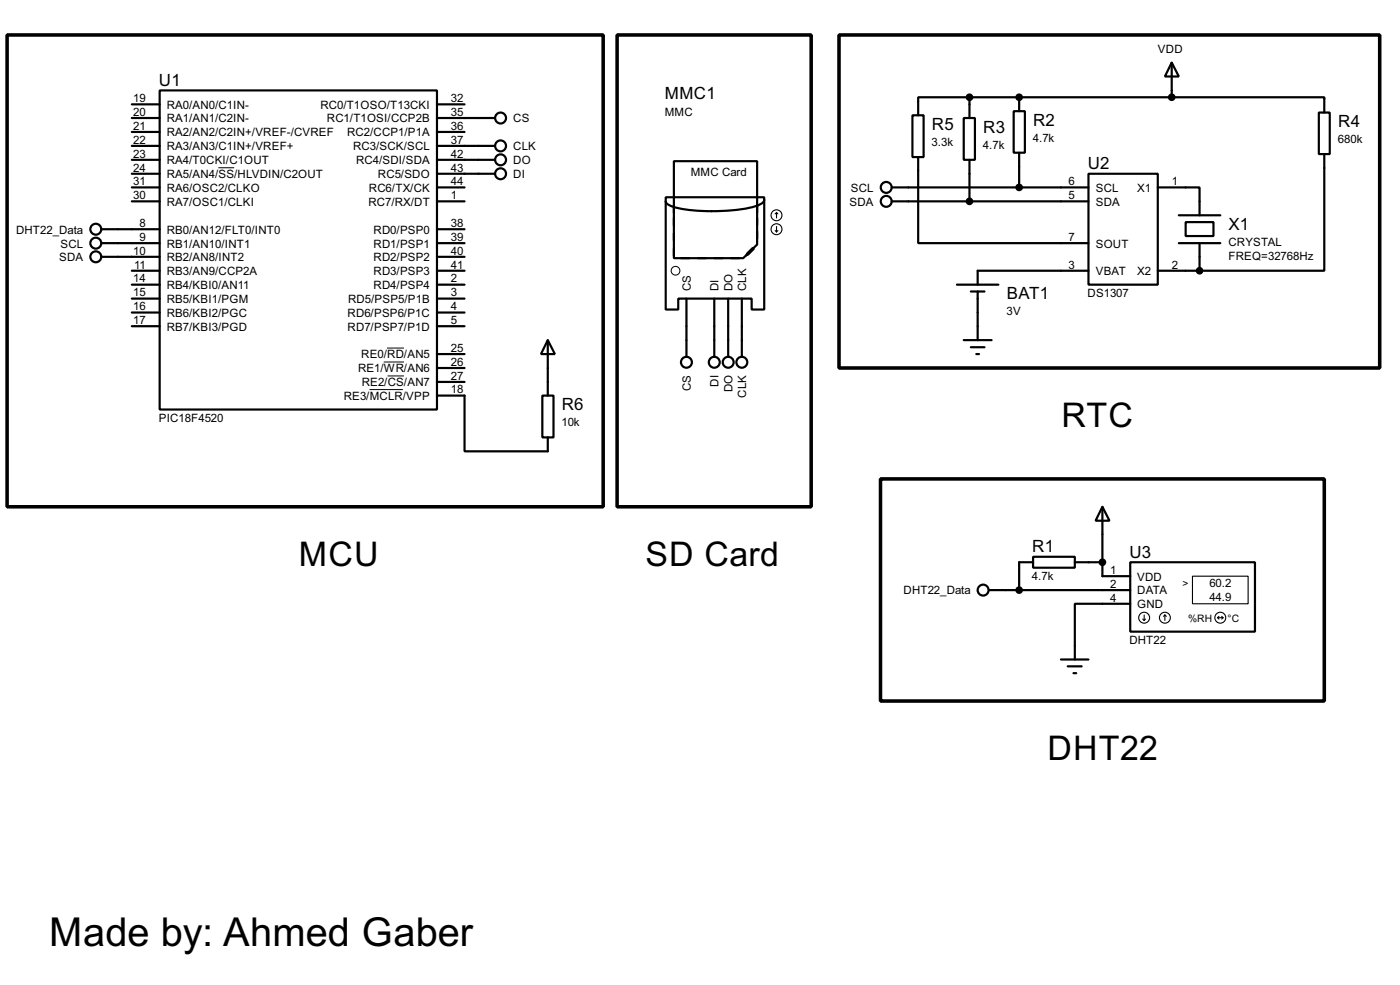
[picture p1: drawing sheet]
<svg xmlns="http://www.w3.org/2000/svg" width="256mm" height="180mm" viewBox="0 0 256 180" stroke-linecap="round" stroke-linejoin="round" font-family="sans-serif">
<g fill="none" stroke="#000" stroke-width=".4">
<path d="M24.2 19.1h5.1M29.3 16.6h50.8v58.4h-50.8zM80.1 19.1h5M177.6 17.8h-9.4v3.3M177.6 17.8h37.1M177.6 17.8v3.8M186.7 17.8v2.6M214.7 11.5l1.3 2.5h-2.6zM214.7 17.8h27.9v2.8M214.7 11.5v6.3M24.2 21.6h5.1M24.2 31.8h5.1"/>
<path d="M24.2 26.7h5.1M24.2 29.3h5.1M24.2 34.3h5.1M24.2 36.9h5.1M24.2 24.2h5.1M80.1 21.6h10.6M80.1 31.8h10.6M80.1 26.7h10.6M80.1 29.3h10.6M80.1 34.3h5M80.1 36.9h5M80.1 24.2h5"/>
<path d="M122 36.1h18v20.6h-2.3v-2h-13.4v2h-2.3zM123.5 29.5h15.2v15.3l-2.5 2.5h-12.7zM123.5 37.6v1.3M123.5 39.9v1.3M138.7 37.6v1.3M138.7 39.9v1.3M140 36.6a2.15 2.15 0 0 1-1.8 1.2 34.5 34.5 0 0 1-14.7 .1 1.86 1.86 0 0 1-1.5-1M163.4 34.3h36M163.4 36.9h36M167.2 21.1h2v7.7h-2zM168.2 28.8v15.7h31.2M176.6 21.6h2v7.7h-2z"/>
<path d="M177.6 29.3v7.6M185.7 20.4h2.1v7.6h-2.1zM186.7 28v6.3M199.4 31.8h12.7v20.3h-12.7zM212.1 34.3h7.7v5.1M216 39.4h7.6M241.6 20.6h2v7.6h-2zM242.6 28.2v21.4h-22.8M18.6 42h10.7M18.6 44.5h10.7M18.6 47h10.7M24.2 49.6h5.1"/>
<path d="M24.2 52.1h5.1M24.2 54.7h5.1M24.2 57.2h5.1M24.2 59.7h5.1M80.1 49.6h5M80.1 42h5M80.1 44.5h5M80.1 47h5M80.1 52.1h5M80.1 54.7h5M80.1 57.2h5M80.1 59.7h5"/>
<path d="M123.5 42.7v1.3M123.5 45.5v1.3M124.8 47.3h1.5M125.8 54.7v10.6M127.8 47.3h1.5M130.9 54.7v10.6M130.9 47.3h1.5M133.4 54.7v10.6M133.9 47.3h1.5M135.9 54.7v10.6M137.7 45.8l-1 1M138.7 42.5v1.2"/>
<path d="M175.3 52.1h7.6M177.9 53.4h2.5M179.1 53.4v8.9M199.4 49.6h-20.3v2.5M212.1 49.6h7.7M216 44.5h7.6M217.2 40.7h5.1v2.5h-5.1zM219.8 44.5v5.1M80.1 72.4h5v10.2h15.3v-2.5M80.1 64.8h5M80.1 67.4h5M80.1 69.9h5"/>
<path d="M99.4 72.4h2v7.7h-2zM100.4 62.3l1.3 2.5h-2.6zM100.4 62.3v10.1M176.6 62.3h5.1M177.9 63.6h2.5M178.9 64.8h.5M202 92.8l1.3 2.5h-2.6zM202 92.8v12.7h5.1M181.2 108h25.9M189.3 101.9h7.6v2h-7.6zM189.3 102.9h-2.6v5.1M196.9 102.9h5.1"/>
<path d="M207.1 102.9h22.8v12.7h-22.8zM207.1 110.5h-10.2v10.2M194.4 120.7h5M195.6 122h2.6M196.7 123.2h.5"/>
<circle cx="91.7" cy="29.3" r="1"/>
<circle cx="91.7" cy="31.8" r="1"/>
<circle cx="91.7" cy="26.7" r="1"/>
<circle cx="91.7" cy="21.6" r="1"/>
<circle cx="162.3" cy="34.3" r="1"/>
<circle cx="162.3" cy="36.9" r="1"/>
<circle cx="17.5" cy="42" r="1"/>
<circle cx="17.5" cy="47" r="1"/>
<circle cx="17.5" cy="44.5" r="1"/>
<circle cx="125.7" cy="66.3" r="1"/>
<circle cx="130.8" cy="66.3" r="1"/>
<circle cx="133.4" cy="66.3" r="1"/>
<circle cx="135.9" cy="66.3" r="1"/>
<circle cx="180.1" cy="108" r="1"/>
</g>
<circle cx="186.7" cy="17.8" r=".2" fill="#000"/>
<g fill="none" stroke="#000" stroke-width=".18">
<path d="M40 30.7h2.9M67.7 71.3h6.1M70.3 66.3h3.7M70.9 63.7h3.1M71 68.8h3"/>
<circle cx="123.7" cy="49.6" r=".8"/>
</g>
<path d="M1.3 6.4h109.2v86.4h-109.2zM113.1 6.4h35.5v86.4h-35.5zM153.7 6.4h99.1v61h-99.1zM138 45.5l-1 1M161.3 87.7h81.3v40.6h-81.3z" fill="none" stroke="#000" stroke-width=".65"/>
<g fill="none" stroke="#000" stroke-width=".2">
<path d="M142.3 38.9l.2 .3M142.3 38.9l-.3 .3M142.3 38.9v1M142 42.2l.3 .3M142.3 41.5v1M142.5 42.2l-.2 .3M209.4 113.3l.2 .3M209.6 112.6v1M209.9 113.3l-.3 .3M213.4 112.6l-.2 .2M213.4 112.6l.3 .2M213.4 112.6v1"/>
<path d="M218.5 105.5h10.2v5h-10.2zM223.1 113.1h1M223.1 113.1l.2 .2M223.3 112.8l-.2 .3M223.8 112.8l.3 .3M224.1 113.1l-.3 .2"/>
<circle cx="142.2" cy="39.4" r="1"/>
<circle cx="142.2" cy="42" r="1"/>
<circle cx="209.6" cy="113.1" r="1"/>
<circle cx="213.4" cy="113.1" r="1"/>
<circle cx="223.5" cy="113.1" r="1"/>
</g>
<g fill="#000" stroke="#000" stroke-width=".4">
<circle cx="177.6" cy="17.8" r=".5"/>
<circle cx="186.7" cy="17.8" r=".5"/>
<circle cx="214.6" cy="17.8" r=".5"/>
<circle cx="177.6" cy="36.9" r=".5"/>
<circle cx="186.7" cy="34.3" r=".5"/>
<circle cx="219.7" cy="49.6" r=".5"/>
<circle cx="186.7" cy="108" r=".5"/>
<circle cx="201.9" cy="102.9" r=".5"/>
</g>
<text font-size="8.2" x="9" y="173.1">Made by: Ahmed Gaber</text>
<g font-size="7">
<text x="194.5" y="78.1">RTC</text>
<text x="54.8" y="103.5">MCU</text>
<text x="118.3" y="103.5">SD Card</text>
<text x="191.9" y="139.1">DHT22</text>
</g>
<g font-size="3.5">
<text x="29.1" y="15.7">U1</text>
<text x="121.8" y="18.2">MMC1</text>
<text x="170.7" y="23.8">R5</text>
<text x="189.3" y="23.1">R2</text>
<text x="245.2" y="23.3">R4</text>
<text x="180.1" y="24.3">R3</text>
<text x="199.3" y="31">U2</text>
<text x="225.1" y="42.1">X1</text>
<text x="184.5" y="54.8">BAT1</text>
<text x="102.9" y="75.1">R6</text>
<text x="189.1" y="101.1">R1</text>
<text x="206.9" y="102.1">U3</text>
</g>
<g font-size="2.4">
<text x="212.1" y="9.7">VDD</text>
<text x="24.4" y="18.7">19</text>
<text x="24.4" y="21.2">20</text>
<text x="24.4" y="23.8">21</text>
<text x="30.5" y="19.9">RA0/AN0/C1IN-</text>
<text x="30.5" y="22.4">RA1/AN1/C2IN-</text>
<text x="58.7" y="19.9">RC0/T1OSO/T13CKI</text>
<text x="59.9" y="22.4">RC1/T1OSI/CCP2B</text>
<text x="82.6" y="18.7">32</text>
<text x="82.6" y="21.2">35</text>
<text x="82.6" y="23.8">36</text>
<text x="94" y="22.4">CS</text>
<text x="121.8" y="21.2">MMC</text>
<text x="24.4" y="26.3">22</text>
<text x="24.4" y="28.9">23</text>
<text x="30.5" y="25">RA2/AN2/C2IN+/VREF-/CVREF</text>
<text x="30.5" y="27.5">RA3/AN3/C1IN+/VREF+</text>
<text x="63.6" y="25">RC2/CCP1/P1A</text>
<text x="64.7" y="27.5">RC3/SCK/SCL</text>
<text x="82.6" y="26.3">37</text>
<text x="82.6" y="28.9">42</text>
<text x="94" y="27.5">CLK</text>
<text x="170.7" y="26.7">3.3k</text>
<text x="180.1" y="27.2">4.7k</text>
<text x="189.2" y="25.9">4.7k</text>
<text x="245.1" y="26.2">680k</text>
<text x="24.4" y="31.4">24</text>
<text x="24.4" y="33.9">31</text>
<text x="30.5" y="30">RA4/T0CKI/C1OUT</text>
<text x="30.5" y="32.6">RA5/AN4/SS/HLVDIN/C2OUT</text>
<text x="30.5" y="35.1">RA6/OSC2/CLKO</text>
<text x="65.2" y="30">RC4/SDI/SDA</text>
<text x="67.6" y="35.1">RC6/TX/CK</text>
<text x="69.2" y="32.6">RC5/SDO</text>
<text x="82.6" y="31.4">43</text>
<text x="82.6" y="33.9">44</text>
<text x="94" y="32.6">DI</text>
<text x="94" y="30">DO</text>
<text x="126.5" y="32.1">MMC Card</text>
<text x="155.9" y="35.1">SCL</text>
<text x="195.8" y="33.9">6</text>
<text x="200.7" y="35.1">SCL</text>
<text x="208.3" y="35.1">X1</text>
<text x="214.7" y="33.9">1</text>
<text x="24.4" y="36.5">30</text>
<text x="25.6" y="41.6">8</text>
<text x="30.5" y="37.7">RA7/OSC1/CLKI</text>
<text x="67.5" y="37.7">RC7/RX/DT</text>
<text x="82.6" y="36.5">1</text>
<text x="82.6" y="41.6">38</text>
<text x="155.6" y="37.7">SDA</text>
<text x="195.8" y="36.5">5</text>
<text x="200.7" y="37.7">SDA</text>
<text x="2.9" y="42.7">DHT22_Data</text>
<text x="10.8" y="47.8">SDA</text>
<text x="11.1" y="45.3">SCL</text>
<text x="24.4" y="46.6">10</text>
<text x="25.6" y="44.1">9</text>
<text x="30.5" y="42.7">RB0/AN12/FLT0/INT0</text>
<text x="30.5" y="45.3">RB1/AN10/INT1</text>
<text x="30.5" y="47.8">RB2/AN8/INT2</text>
<text x="68.4" y="42.7">RD0/PSP0</text>
<text x="68.4" y="45.3">RD1/PSP1</text>
<text x="68.4" y="47.8">RD2/PSP2</text>
<text x="82.6" y="44.1">39</text>
<text x="82.6" y="46.6">40</text>
<text x="195.8" y="44.1">7</text>
<text x="200.7" y="45.3">SOUT</text>
<text x="225" y="45">CRYSTAL</text>
<text x="225" y="47.6">FREQ=32768Hz</text>
<text x="24.4" y="51.7">14</text>
<text x="24.6" y="49.2">11</text>
<text x="30.5" y="50.4">RB3/AN9/CCP2A</text>
<text x="30.5" y="52.9">RB4/KBI0/AN11</text>
<text x="68.4" y="50.4">RD3/PSP3</text>
<text x="68.4" y="52.9">RD4/PSP4</text>
<text x="82.6" y="49.2">41</text>
<text x="82.6" y="51.7">2</text>
<text x="126.6" y="53.3" transform="rotate(-90 126.6 53.3)">CS</text>
<text x="131.7" y="53.3" transform="rotate(-90 131.7 53.3)">DI</text>
<text x="134.2" y="53.3" transform="rotate(-90 134.2 53.3)">DO</text>
<text x="136.7" y="53.3" transform="rotate(-90 136.7 53.3)">CLK</text>
<text x="195.8" y="49.2">3</text>
<text x="200.7" y="50.4">VBAT</text>
<text x="208.3" y="50.4">X2</text>
<text x="214.7" y="49.2">2</text>
<text x="24.4" y="54.3">15</text>
<text x="24.4" y="56.8">16</text>
<text x="24.4" y="59.3">17</text>
<text x="30.5" y="55.4">RB5/KBI1/PGM</text>
<text x="30.5" y="58">RB6/KBI2/PGC</text>
<text x="63.7" y="58">RD6/PSP6/P1C</text>
<text x="63.8" y="55.4">RD5/PSP5/P1B</text>
<text x="82.6" y="54.3">3</text>
<text x="82.6" y="56.8">4</text>
<text x="82.6" y="59.3">5</text>
<text x="184.4" y="57.7">3V</text>
<text x="199.2" y="54.3">DS1307</text>
<text x="30.5" y="60.5">RB7/KBI3/PGD</text>
<text x="63.7" y="60.5">RD7/PSP7/P1D</text>
<text x="66.2" y="65.6">RE0/RD/AN5</text>
<text x="82.6" y="64.4">25</text>
<text x="65.6" y="68.1">RE1/WR/AN6</text>
<text x="66.3" y="70.7">RE2/CS/AN7</text>
<text x="82.6" y="67">26</text>
<text x="82.6" y="69.5">27</text>
<text x="82.6" y="72">18</text>
<text x="126.6" y="71.6" transform="rotate(-90 126.6 71.6)">CS</text>
<text x="131.7" y="70.8" transform="rotate(-90 131.7 70.8)">DI</text>
<text x="134.2" y="71.8" transform="rotate(-90 134.2 71.8)">DO</text>
<text x="29.1" y="77.2">PIC18F4520</text>
<text x="63" y="73.2">RE3/MCLR/VPP</text>
<text x="136.7" y="72.8" transform="rotate(-90 136.7 72.8)">CLK</text>
<text x="102.9" y="78.1">10k</text>
<text x="189.1" y="106.1">4.7k</text>
<text x="203.4" y="107.6">2</text>
<text x="203.4" y="105.1">1</text>
<text x="208.3" y="106.3">VDD</text>
<text x="221.6" y="107.5">60.2</text>
<text x="165.5" y="108.8">DHT22_Data</text>
<text x="203.4" y="110.1">4</text>
<text x="208.3" y="108.8">DATA</text>
<text x="208.3" y="111.3">GND</text>
<text x="221.6" y="110.1">44.9</text>
<text x="206.9" y="117.8">DHT22</text>
</g>
<g font-size="2.1">
<text x="216.7" y="107.5">&gt;</text>
<text x="217.7" y="113.8">%RH</text>
<text x="224.9" y="113.8">°C</text>
</g>
</svg>
